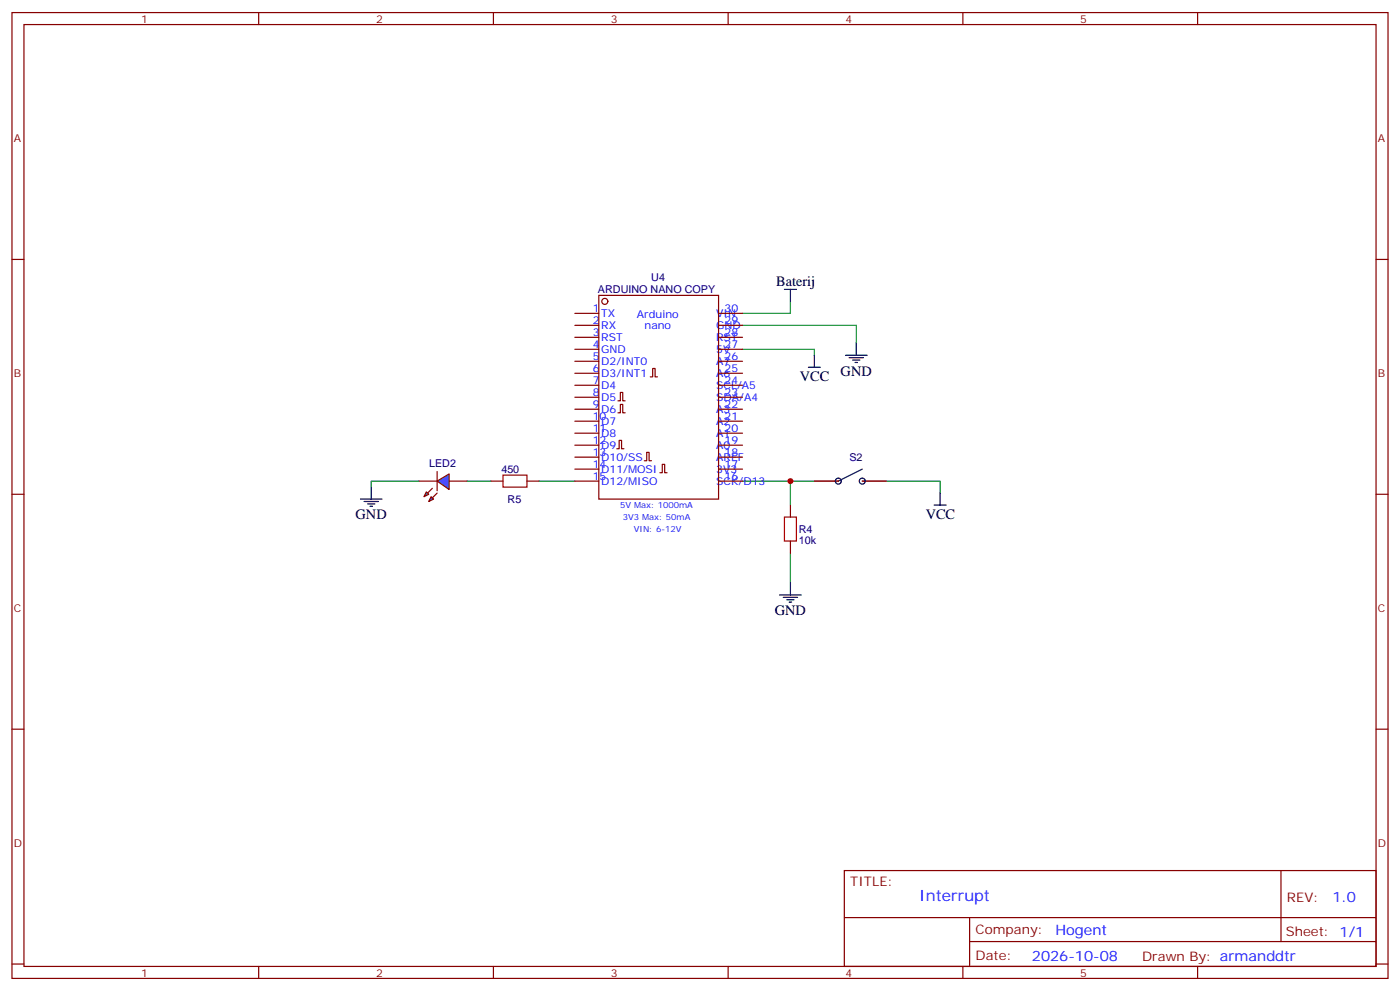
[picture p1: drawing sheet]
<svg xmlns="http://www.w3.org/2000/svg" width="412mm" height="292mm" viewBox="0 0 412 292" stroke-linecap="round" stroke-linejoin="round" font-family="sans-serif">
<g fill="none" stroke="#870000" stroke-width=".35">
<path d="M3.5 3.7h405.4v284.3h-405.4zM7.1 7.2h398.2v277.3h-398.2zM76.2 3.7v3.5M145.3 3.7v3.5M214.5 3.7v3.5M283.6 3.7v3.5M352.8 3.7v3.5M3.5 76.4h3.6M405.3 76.4h3.6M3.5 145.5h3.6M405.3 145.5h3.6M3.5 214.7h3.6"/>
<path d="M405.3 214.7h3.6M248.7 256.3h156.6v28.2h-156.6zM377.3 256.3v20.9M248.7 270.1h156.5M285.6 277.2h119.6M285.6 270.1v14.2M3.5 283.8h3.6M76.2 284.5v3.5M145.3 284.5v3.5M214.5 284.5v3.5M283.6 284.5v3.5M352.8 284.5v3.5"/>
<path d="M405.3 283.8h3.6"/>
</g>
<path d="M128.8 141.6l3.5-2.1v4.6z" fill="#09f" stroke="#870000" stroke-width=".35"/>
<path d="M128.8 138.8v5.7z" fill="#f00" stroke="#870000" stroke-width=".35"/>
<g fill="#870000" stroke="#870000" stroke-width=".35">
<path d="M128.8 145.2l-1.4 1.4z"/>
<path d="M127.4 143.8l-1.5 1.4z"/>
</g>
<g fill="#09f" stroke="#870000" stroke-width=".35">
<path d="M127 146.2l.7 .7-1.4 .7z"/>
<path d="M125.6 144.8l.7 .7-1.4 .7z"/>
</g>
<g fill="none" stroke="#870000" stroke-width=".35">
<path d="M169.3 92.3h7.1M169.3 95.8h7.1M169.3 99.3h7.1M176.4 87h35.3v59.9h-35.3zM211.7 92.3h7M211.7 95.8h7M211.7 99.3h7M169.3 102.8h7.1M169.3 106.4h7.1M169.3 109.9h7.1M169.3 113.4h7.1M169.3 116.9h7.1"/>
<path d="M182 118h.7v-2.5h.7v2.5h.7M191.6 110.9h.7v-2.4h.7v2.4h.7M211.7 102.8h7M211.7 106.4h7M211.7 109.9h7M211.7 113.4h7M211.7 116.9h7M169.3 120.5h7.1M169.3 124h7.1M169.3 127.5h7.1M169.3 131.1h7.1M169.3 134.6h7.1"/>
<path d="M169.3 138.1h7.1M181.7 132.1h.7v-2.5h.7v2.5h.7M182 121.5h.7v-2.4h.7v2.4h.7M189.8 135.6h.7v-2.4h.7v2.4h.7M194.4 139.2h.7v-2.5h.7v2.5h.7M211.7 120.5h7M211.7 124h7M211.7 127.5h7M211.7 131.1h7M211.7 134.6h7M211.7 138.1h7M123.5 141.6h5.3"/>
<path d="M132.3 141.6h5.3M144.6 141.6h3.6M155.2 141.6h3.5M169.3 141.6h7.1M211.7 141.6h7M232.8 148.7v3.5M232.8 159.3v3.5M239.9 141.6h7M254 141.6h7.1"/>
<circle cx="178.2" cy="88.7" r=".88"/>
</g>
<path d="M218.7 95.8h33.5v5.3M232.8 88.7v3.6h-14.1M218.7 102.8h21.2v1.8M123.5 141.6h-14.1v1.8M137.6 141.6h7M158.7 141.6h10.6M218.7 141.6h28.2M232.8 141.6v7.1M254 141.6h22.9v3.6M232.8 162.8v8.8" fill="none" stroke="#008700" stroke-width=".35"/>
<g fill="none" stroke="#000" stroke-width=".35">
<path d="M231.1 85.2h3.5M232.8 85.2v3.5M238.1 108.1h3.6M239.9 104.6v3.5M249.1 104.6h6.3M250.1 105.3h4.3M251.2 106h2.1M251.9 106.7h.7M252.2 101.1v3.5M254 138.1l-7.1 3.5M106.2 146.9h6.3M107.2 147.6h4.3"/>
<path d="M108.3 148.3h2.1M109 149h.7M109.4 143.4v3.5M275.2 148.7h3.5M276.9 145.2v3.5M229.7 175.2h6.3M230.7 175.9h4.2M231.8 176.6h2.1M232.5 177.3h.7M232.8 171.6v3.6"/>
<circle cx="246.9" cy="141.6" r=".88"/>
<circle cx="254" cy="141.6" r=".88"/>
</g>
<path d="M148.2 139.9h7v3.5h-7zM231.1 152.2h3.5v7.1h-3.5z" fill="none" stroke="#a10000" stroke-width=".35"/>
<circle cx="232.8" cy="141.6" r=".88" fill="#c00"/>
<text font-size="4.6" fill="#00f" x="270.8" y="265.3">Interrupt</text>
<g font-size="4.2">
<text x="228.6" y="84.2">Baterij</text>
<text x="235.6" y="112.1">VCC</text>
<text x="247.6" y="110.6">GND</text>
<text x="104.8" y="152.9">GND</text>
<text x="272.7" y="152.7">VCC</text>
<text x="228.2" y="181.1">GND</text>
</g>
<g font-size="4.2" fill="#00f">
<text x="392.5" y="265.6">1.0</text>
<text x="310.9" y="275.1">Hogent</text>
<text x="304" y="282.9">2026-10-08</text>
</g>
<g font-size="3.9" fill="#800">
<text x="250.5" y="260.9">TITLE:</text>
<text x="379.1" y="265.6">REV:</text>
<text x="287.4" y="275.1">Company:</text>
<text x="378.7" y="275.7">Sheet: 1/1</text>
<text x="287.4" y="282.8">Date:</text>
<text x="336.4" y="282.8">Drawn By: armanddtr</text>
</g>
<g font-size="3.2" fill="#800">
<text x="41.6" y="6.7">1</text>
<text x="110.8" y="6.7">2</text>
<text x="179.9" y="6.7">3</text>
<text x="249.1" y="6.7">4</text>
<text x="318.2" y="6.7">5</text>
<text x="4.1" y="41.8">A</text>
<text x="405.9" y="41.8">A</text>
<text x="4.1" y="110.9">B</text>
<text x="405.9" y="110.9">B</text>
<text x="4.1" y="180.1">C</text>
<text x="405.9" y="180.1">C</text>
<text x="4.1" y="249.2">D</text>
<text x="405.9" y="249.2">D</text>
<text x="41.6" y="287.5">1</text>
<text x="110.8" y="287.5">2</text>
<text x="179.9" y="287.5">3</text>
<text x="249.1" y="287.5">4</text>
<text x="318.2" y="287.5">5</text>
</g>
<g font-size="3.2" fill="#000080">
<text x="191.9" y="82.9">U4</text>
<text x="176.1" y="86.3">ARDUINO NANO COPY</text>
<text x="126.4" y="137.6">LED2</text>
<text x="250.2" y="135.9">S2</text>
<text x="147.7" y="139.4">450</text>
<text x="149.5" y="148.2">R5</text>
<text x="235.3" y="160.1">10k</text>
<text x="235.3" y="157">R4</text>
</g>
<g font-size="3.2" fill="#00f">
<text x="174.6" y="91.9">1</text>
<text x="174.6" y="95.4">2</text>
<text x="177.1" y="93.3">TX</text>
<text x="187.6" y="93.6">Arduino</text>
<text x="211" y="93.3">VIN</text>
<text x="213.4" y="95.4">29</text>
<text x="213.4" y="91.9">30</text>
<text x="174.6" y="99">3</text>
<text x="177.1" y="96.8">RX</text>
<text x="177.1" y="100.4">RST</text>
<text x="189.9" y="96.8">nano</text>
<text x="211" y="100.4">RST</text>
<text x="211" y="96.8">GND</text>
<text x="213.4" y="99">28</text>
<text x="174.6" y="102.5">4</text>
<text x="174.6" y="106">5</text>
<text x="177.1" y="103.9">GND</text>
<text x="177.1" y="107.4">D2/INT0</text>
<text x="211" y="107.4">A7</text>
<text x="211" y="103.9">5V</text>
<text x="213.4" y="106">26</text>
<text x="213.4" y="102.5">27</text>
<text x="174.6" y="109.5">6</text>
<text x="174.6" y="113.1">7</text>
<text x="177.1" y="110.9">D3/INT1</text>
<text x="211" y="110.9">A6</text>
<text x="213.4" y="113.1">24</text>
<text x="213.4" y="109.5">25</text>
<text x="174.6" y="116.6">8</text>
<text x="177.1" y="114.5">D4</text>
<text x="177.1" y="118">D5</text>
<text x="211" y="118">SDA/A4</text>
<text x="211" y="114.5">SCL/A5</text>
<text x="213.4" y="116.6">23</text>
<text x="174.6" y="120.1">9</text>
<text x="174.6" y="123.6">10</text>
<text x="177.1" y="121.5">D6</text>
<text x="177.1" y="125.1">D7</text>
<text x="211" y="125.1">A2</text>
<text x="211" y="121.5">A3</text>
<text x="213.4" y="123.6">21</text>
<text x="213.4" y="120.1">22</text>
<text x="174.6" y="127.2">11</text>
<text x="174.6" y="130.7">12</text>
<text x="177.1" y="128.6">D8</text>
<text x="211" y="128.6">A1</text>
<text x="213.4" y="130.7">19</text>
<text x="213.4" y="127.2">20</text>
<text x="174.6" y="134.2">13</text>
<text x="174.6" y="137.8">14</text>
<text x="177.1" y="132.1">D9</text>
<text x="177.1" y="135.6">D10/SS</text>
<text x="211" y="135.6">AREF</text>
<text x="211" y="132.1">A0</text>
<text x="213.4" y="137.8">17</text>
<text x="213.4" y="134.2">18</text>
<text x="174.6" y="141.3">15</text>
<text x="177.1" y="139.2">D11/MOSI</text>
<text x="177.1" y="142.7">D12/MISO</text>
<text x="211" y="142.7">SCK/D13</text>
<text x="211" y="139.2">3V3</text>
<text x="213.4" y="141.3">16</text>
</g>
<g font-size="2.5" fill="#00f">
<text x="182.7" y="149.7">5V Max: 1000mA</text>
<text x="183.5" y="153.2">3V3 Max: 50mA</text>
<text x="186.7" y="156.7">VIN: 6-12V</text>
</g>
</svg>
